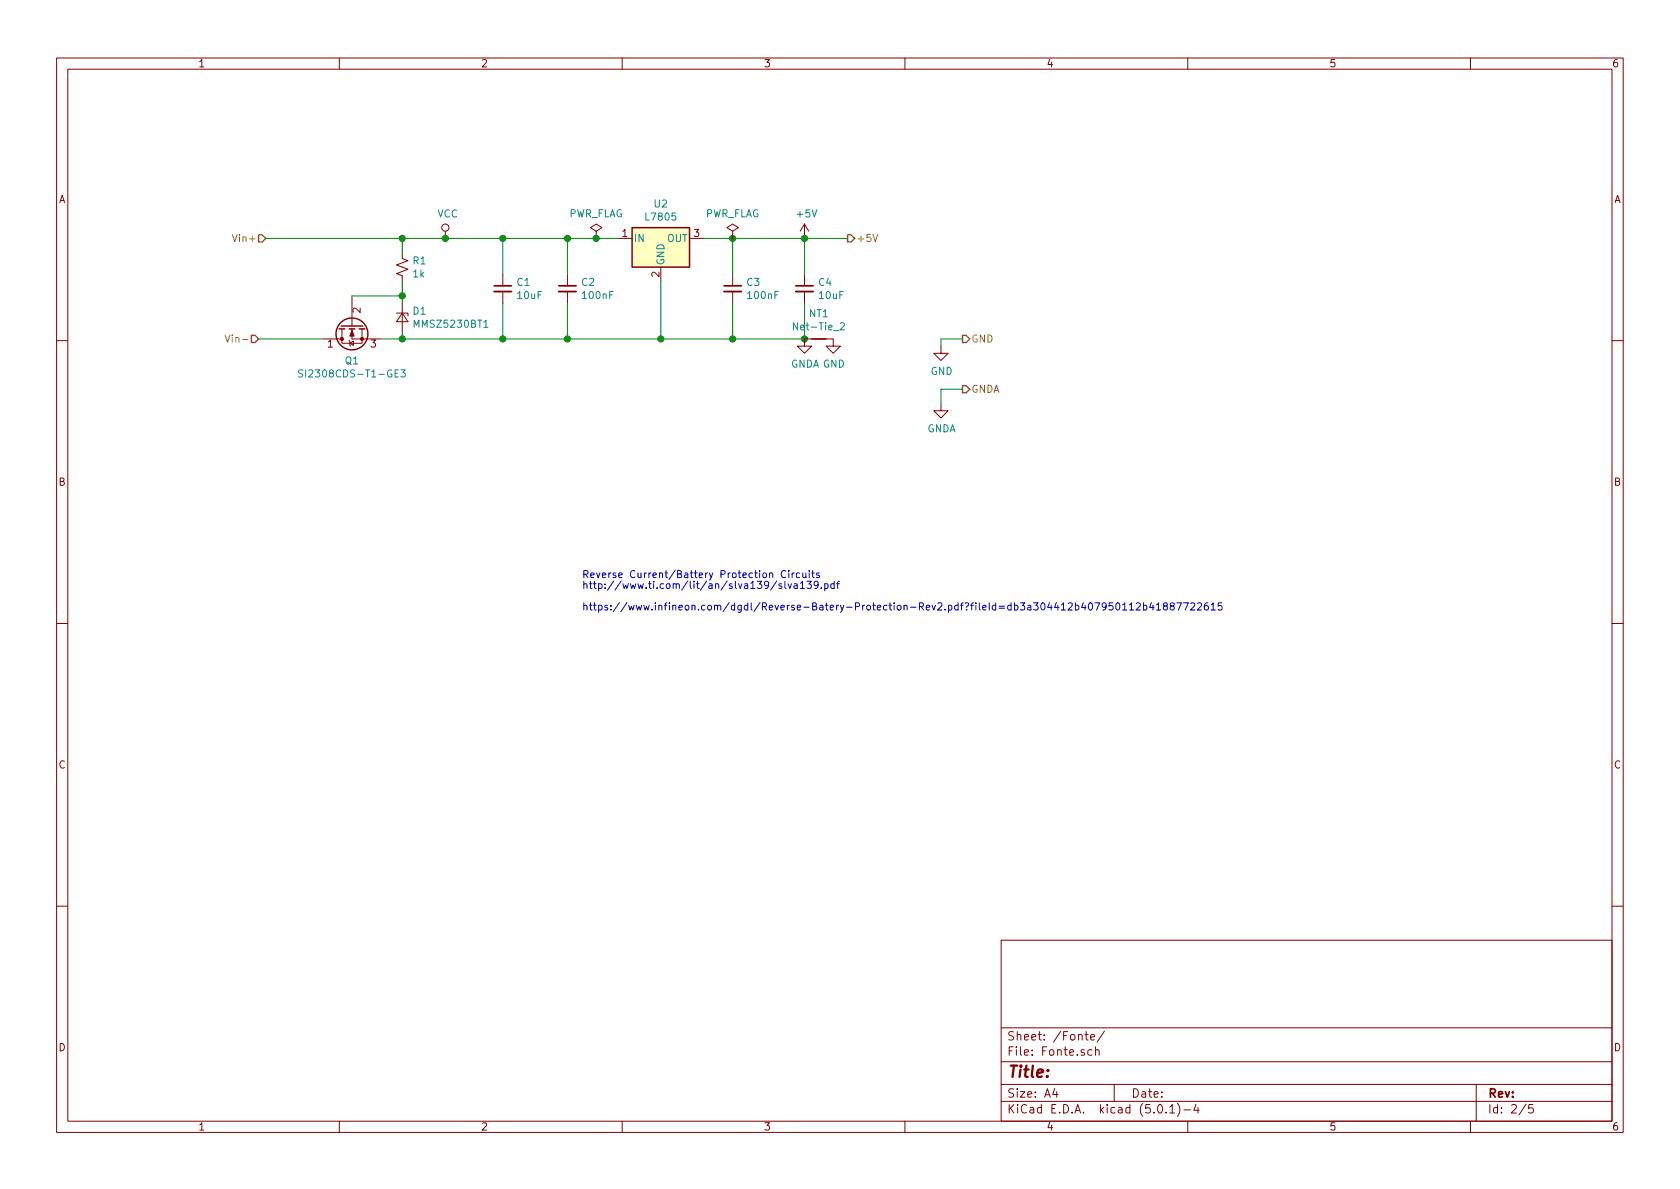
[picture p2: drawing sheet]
<svg xmlns="http://www.w3.org/2000/svg" width="297mm" height="210mm" viewBox="0 0 297 210" stroke-linecap="round" stroke-linejoin="round" font-family="sans-serif">
<g fill="none" stroke="#840000" stroke-width=".18">
<path d="M10 10.3h277v189.9h-277zM12 12.2h273v186.1h-273zM60 10.3v1.9M110 10.3v1.9M160 10.3v1.9M210 10.3v1.9M260 10.3v1.9M142.2 39.6v2.6M142.2 39.6l-.7 1.3M142.2 39.6l.8 1.3M57.1 59.9h3.4M60.5 58.2v1.7"/>
<path d="M62.2 52.3v5.1M62.2 57.4v.3M62.2 58.2v1.7h5.1M64 58.2v2.5h-3.5v-.8M70.1 55.4h2v.5M71.1 44.7v1l1 .4-2 .8 2 .7-2 .8 1 .4v1M71.1 55.4l1 1.5h-2zM71.1 53.6v5.1M78.7 40.9v1.3M88.9 48.5v2M88.9 51.6v2M100.3 48.5v2"/>
<path d="M100.3 51.6v2M105.4 40.9l1-.6-1-.7-1 .7 1 .6v1.3M105.4 42.2h.1M109.2 42.2h2.6M116.8 47.2v2.6M121.9 42.2h2.6M129.5 40.9l1.1-.6-1.1-.7-1 .7 1 .6v1.3M129.5 42.2h.1M129.5 48.5v2M129.5 51.6v2M142.2 48.5v2M142.2 51.6v2"/>
<path d="M10 60.2h2M61.7 60.2l.1 .1v.8l.2 .1M61.8 60.7l.7-.4v.8zM142.2 61.2h-1.2l1.2 1.3 1.3-1.3h-1.3v-1.3h5.1v1.3h1.3l-1.3 1.3-1.3-1.3h1.3M166.4 61.2v1.3h1.2l-1.2 1.2-1.3-1.2h1.3M166.4 71.4v1.2h1.2l-1.2 1.3-1.3-1.3h1.3M285 60.2h2M10 110.3h2M285 110.3h2M10 160.2h2M177 166.3h108v32h-108zM285 160.2h2"/>
<path d="M60 198.3v1.9M110 198.3v1.9M160 198.3v1.9M177 194.8h108M177 191.8h108M177 187.8h108M177 181.8h108M186.5 192.5l-.4 1h1M186.8 193v1M191.8 182.9h.6M192 182.4v1.3l.4 .2M192.8 183.4l.7-.1v-.3l-.4-.1-.3 .2 .1 .7h.6"/>
<path d="M193.1 185.7l-.5-.1-.3 .3 .1 .6 .2 .1 .5-.1M193.7 185.7l.2-.1 .4 .1v.9M193.7 185.1v1.5M195.3 182.3l-1.3 2M197 191.8v3M204.8 195.5l.4-.2a.94 .94 0 0 1 0 1.5 .79 .79 0 0 1-.4-1.3zM206.2 196.7v.1M206.8 195.8l.5-.5v1.5M206.8 196.8h.9M208.2 195.1a1.71 1.71 0 0 1 0 2.3M209.3 196.3h1.2M210 198.3v1.9"/>
<path d="M211.5 195.2l-.4 1.1h.9M211.8 195.8v1M260 198.3v1.9M261 191.8v6.5M269.8 195.2l-1.2 2M271 195.3h-.7v.7l.2-.1 .5 .1 .1 .2-.1 .5-.2 .1-.5-.1"/>
<circle cx="78.7" cy="40.3" r=".63"/>
</g>
<path d="M111.8 40.3h10.1v6.9h-10.1z" fill="#ffffc2" stroke="#ffffc2" stroke-width=".18"/>
<g fill="none" stroke="#840000" stroke-width=".25">
<path d="M59.9 58.2h1.1M60.3 57.7h3.8M61.7 58.2h1M63.5 58.2h1M111.8 40.3h10.1v6.9h-10.1zM143.5 59.9h2.5"/>
<circle cx="62.2" cy="59" r="2.82"/>
</g>
<path d="M87.4 51.6h3M98.8 51.6h3.1M128 51.6h3.1M140.7 51.6h3.1" fill="none" stroke="#840000" stroke-width=".33"/>
<path d="M87.4 50.5h3M98.8 50.5h3.1M128 50.5h3.1M140.7 50.5h3.1" fill="none" stroke="#840000" stroke-width=".3"/>
<g fill="none" stroke="#008400" stroke-width=".18">
<path d="M45.7 59.9h11.4M47 42.2h62.2M62.2 52.3h8.9M71.1 42.2v2.5M71.1 49.8v3.8M71.1 58.7v1.2M88.9 42.2v6.3M88.9 53.6v6.3M100.3 42.2v6.3M100.3 53.6v6.3M116.8 49.8v10.1M124.5 42.2h25.4"/>
<path d="M129.5 42.2v6.3M129.5 53.6v6.3M142.2 42.2v6.3M142.2 53.6v6.3h-74.9M170.2 59.9h-3.8v1.3M170.2 68.8h-3.8v2.6"/>
</g>
<g fill="#008400" stroke="#008400" stroke-width=".25">
<circle cx="100.3" cy="42.2" r=".51"/>
<circle cx="129.5" cy="42.2" r=".51"/>
<circle cx="100.3" cy="59.9" r=".51"/>
<circle cx="116.8" cy="59.9" r=".51"/>
<circle cx="129.5" cy="59.9" r=".51"/>
<circle cx="71.1" cy="52.3" r=".51"/>
<circle cx="88.9" cy="42.2" r=".51"/>
<circle cx="88.9" cy="59.9" r=".51"/>
<circle cx="71.1" cy="59.9" r=".51"/>
<circle cx="71.1" cy="42.2" r=".51"/>
<circle cx="142.2" cy="59.9" r=".51"/>
<circle cx="105.4" cy="42.2" r=".51"/>
<circle cx="142.2" cy="42.2" r=".51"/>
<circle cx="78.7" cy="42.2" r=".51"/>
</g>
<g fill="none" stroke="#0000c2" stroke-width=".18">
<path d="M137.3 102.7l-1.1 1.7M138.2 103.3l-.3-.1-.2 .2 .1 .2 .4 .1v.3h-.5M138.8 102.8v1.1l.2 .2M138.9 101a.6 .6 0 0 0-.8 .4 .6 .6 0 0 0 .6 .8l.2-.2M139.3 103.2l.3 .9 .4-.9M139.5 100.9v.1M139.5 101.3v.9M140.1 101.3v.9M140.4 101.3l-.3 .2M140.4 103.3h.5l.1 .8M141 103.5l-.5 .1-.1 .2 .1 .3 .5-.1M141.4 101.4l-.4-.1-.2 .2 .1 .6h.5"/>
<path d="M141.5 103.1l.4-.3v1.3M141.5 104.1h.7M141.9 101.3l.1 .8 .3 .1 .2-.2M142.5 101.3v.9M142.7 102.8h.8l-.5 .5 .4 .1 .1 .4-.3 .3-.5-.2M143.1 100.9v.1M143.1 101.3v.9M143.5 101.3h.5M143.7 100.9v1.1l.3 .2M144.7 103.3l-.3 .3h-.2l-.3-.3 .1-.4 .2-.1h.2l.3 .2a.97 .97 0 0 1-.3 1l-.3 .1M144.9 101.4l-.3-.1-.3 .2 .1 .2 .5 .1v.3h-.6M145.2 103.9v.2"/>
<path d="M145.8 103.3l.4-.1 .2 .2-.1 .6h-.5M145.8 103.2v1.3M147.5 103.3l-.4-.1-.2 .2 .1 .6h.5M147.5 102.8v1.3M147.9 103.2h.5M148.4 102.8l-.3 .2v1.1M192.6 106.7l.1-.1a.67 .67 0 0 1 .5 .6 .67 .67 0 0 1-.5 .7 .83 .83 0 0 1-.1-1.2zM193.6 106.6h.8l-.5 1.3M195.6 107.2l-.2 .2-.4-.1-.1-.1v-.5l.2-.1h.3l.2 .3a.97 .97 0 0 1-.2 .9l-.4 .1M196.7 106.6h-.6v.6l.4-.1 .3 .2v.3l-.3 .3-.4-.2M197.4 106.7l.2-.1a.69 .69 0 0 1 .4 .6 .69 .69 0 0 1-.4 .7l-.3-.3v-.2zM198.5 107l.4-.4v1.3"/>
<path d="M198.5 107.9h.7M199.7 107l.4-.4v1.3M199.7 107.9h.7M200.9 106.7l.5-.1 .2 .4v.2l-.8 .7h.8M202.2 107.1l.3-.1 .3 .3-.1 .5h-.5M202.2 106.6v1.3M203.6 106.5l-.3 .9h.7M203.9 107v.9M204.5 107l.3-.4v1.3M204.5 107.9h.7M205.9 107.2l-.2-.2v-.3l.2-.1 .4 .1v.3l-.5 .2-.1 .2v.2l.2 .3 .4-.1 .1-.2-.1-.3-.1-.1M207.1 107.2l-.2-.3 .1-.2 .4-.1 .2 .1v.3l-.6 .2-.1 .2v.2l.2 .3 .4-.1 .1-.2v-.3l-.2-.1"/>
<path d="M208.1 106.6h.8l-.5 1.3M209.2 106.6h.9l-.6 1.3M210.5 106.7l.5-.1 .3 .4-.8 .9h.8M211.7 106.7l.5-.1 .2 .4v.2l-.7 .7h.7M213.5 106.6h-.2a.79 .79 0 0 0-.1 1.3l.4-.2v-.5l-.4-.1-.3 .2M214.1 107l.4-.4v1.3M214.1 107.9h.8M216 106.6h-.6v.6l.1-.1 .5 .1v.5l-.2 .2-.4-.2"/>
</g>
<path d="M85.5 57.9h.8M141 57.1v1.2l-.7-1.2v1.2M148.6 57.2l.5-.1 .2 .3v.2l-.8 .7h.8M53.5 65.5l-.5-.1-.2 .1v.4l.6 .2 .1 .3-.2 .3-.5-.1M70.9 65.4h.8l-.5 .5 .4 .1v.5l-.2 .2-.5-.2" fill="none" stroke="#008484" stroke-width=".18"/>
<g fill="#840000" stroke="#840000" stroke-width=".18">
<path d="M62.2 58.4l.4 1h-.8z"/>
<circle cx="64" cy="59.9" r=".28"/>
<circle cx="60.5" cy="59.9" r=".28"/>
</g>
<path d="M39.8 59.2l.4 1.3 .5-1.3M41.1 41.4l.4 1.3 .4-1.3M154.4 41.4l.4 1.3 .4-1.3" fill="none" stroke="#848400" stroke-width=".18"/>
<path d="M44.4 59.3h.7l.6 .6-.6 .7h-.7zM45.7 41.5h.7l.6 .7-.6 .6h-.7zM149.9 41.5h.6l.6 .7-.6 .6h-.6zM170.2 59.3h.6l.6 .6-.6 .7h-.6zM170.2 68.2h.6l.6 .6-.6 .7h-.6z" fill="none" stroke="#848400" stroke-width=".25"/>
<text font-size="2.8" fill="#840000" x="178" y="190.5">Title:</text>
<g font-size="2.1" fill="#840000">
<text x="178" y="184">Sheet: /Fonte/</text>
<text x="178" y="186.7">File: Fonte.sch</text>
<text x="178" y="196.9">KiCad E.D.A. kicad (5.0.1)-4</text>
<text x="178" y="194.1">Size: A4</text>
<text x="200" y="194.1">Date:</text>
<text x="263" y="194.1">Rev:</text>
<text x="263" y="196.9">Id: 2/5</text>
</g>
<g font-size="1.8" fill="#840000">
<text x="35" y="11.9">1</text>
<text x="85" y="11.9">2</text>
<text x="135" y="11.9">3</text>
<text x="185" y="11.9">4</text>
<text x="235" y="11.9">5</text>
<text x="285" y="11.9">6</text>
<text x="10.4" y="35.9">A</text>
<text x="285.4" y="35.9">A</text>
<text x="110" y="41.9">1</text>
<text x="122.7" y="41.9">3</text>
<text x="116.6" y="49" transform="rotate(-90 116.6 49)">2</text>
<text x="63.8" y="55.3" transform="rotate(-90 63.8 55.3)">2</text>
<text x="57.9" y="61.5">1</text>
<text x="65.6" y="61.5">3</text>
<text x="10.4" y="85.9">B</text>
<text x="285.4" y="85.9">B</text>
<text x="10.4" y="135.9">C</text>
<text x="285.4" y="135.9">C</text>
<text x="10.4" y="185.9">D</text>
<text x="285.4" y="185.9">D</text>
<text x="35" y="199.9">1</text>
<text x="85" y="199.9">2</text>
<text x="135" y="199.9">3</text>
<text x="185" y="199.9">4</text>
<text x="235" y="199.9">5</text>
<text x="285" y="199.9">6</text>
</g>
<g font-size="1.8" fill="#008484">
<text x="77.3" y="38.4">VCC</text>
<text x="100.5" y="38.4">PWR_FLAG</text>
<text x="114.4" y="39">L7805</text>
<text x="115.7" y="36.7">U2</text>
<text x="124.6" y="38.4">PWR_FLAG</text>
<text x="141" y="38.4">+5V</text>
<text x="73.1" y="46.8">R1</text>
<text x="112" y="42.8">IN</text>
<text x="117.5" y="47" transform="rotate(-90 117.5 47)">GND</text>
<text x="117.9" y="42.8">OUT</text>
<text x="73.1" y="49.1">1k</text>
<text x="91.4" y="50.6">C1</text>
<text x="91.6" y="52.9">10uF</text>
<text x="102.9" y="50.6">C2</text>
<text x="103.1" y="52.9">100nF</text>
<text x="132.1" y="50.6">C3</text>
<text x="132.3" y="52.9">100nF</text>
<text x="144.8" y="50.6">C4</text>
<text x="144.9" y="52.9">10uF</text>
<text x="73.1" y="55.6">D1</text>
<text x="73.5" y="58">MMSZ5230BT1</text>
<text x="140.8" y="58.4">Net-Tie_2</text>
<text x="143.1" y="56.1">NT1</text>
<text x="61.1" y="64.4">Q1</text>
<text x="139.8" y="65">GNDA GND</text>
<text x="54.2" y="66.7">SI2308CDS-T1-GE3</text>
<text x="164.5" y="66.3">GND</text>
<text x="163.9" y="76.4">GNDA</text>
</g>
<g font-size="1.8" fill="#848400">
<text x="41.7" y="42.8">Vin+</text>
<text x="151.4" y="42.8">+5V</text>
<text x="40.8" y="60.6">Vin-</text>
<text x="171.7" y="60.6">GND</text>
<text x="171.7" y="69.5">GNDA</text>
</g>
<g font-size="1.8" fill="#0000c2">
<text x="102.9" y="102.2">Reverse Current/Battery Protection Circuits</text>
<text x="102.9" y="104.1">http://www.ti.com/lit/an/slva139/slva139.pdf</text>
<text x="102.9" y="107.9">https://www.infineon.com/dgdl/Reverse-Batery-Protection-Rev2.pdf?fileId=db3a304412b407950112b41887722615</text>
</g>
</svg>
